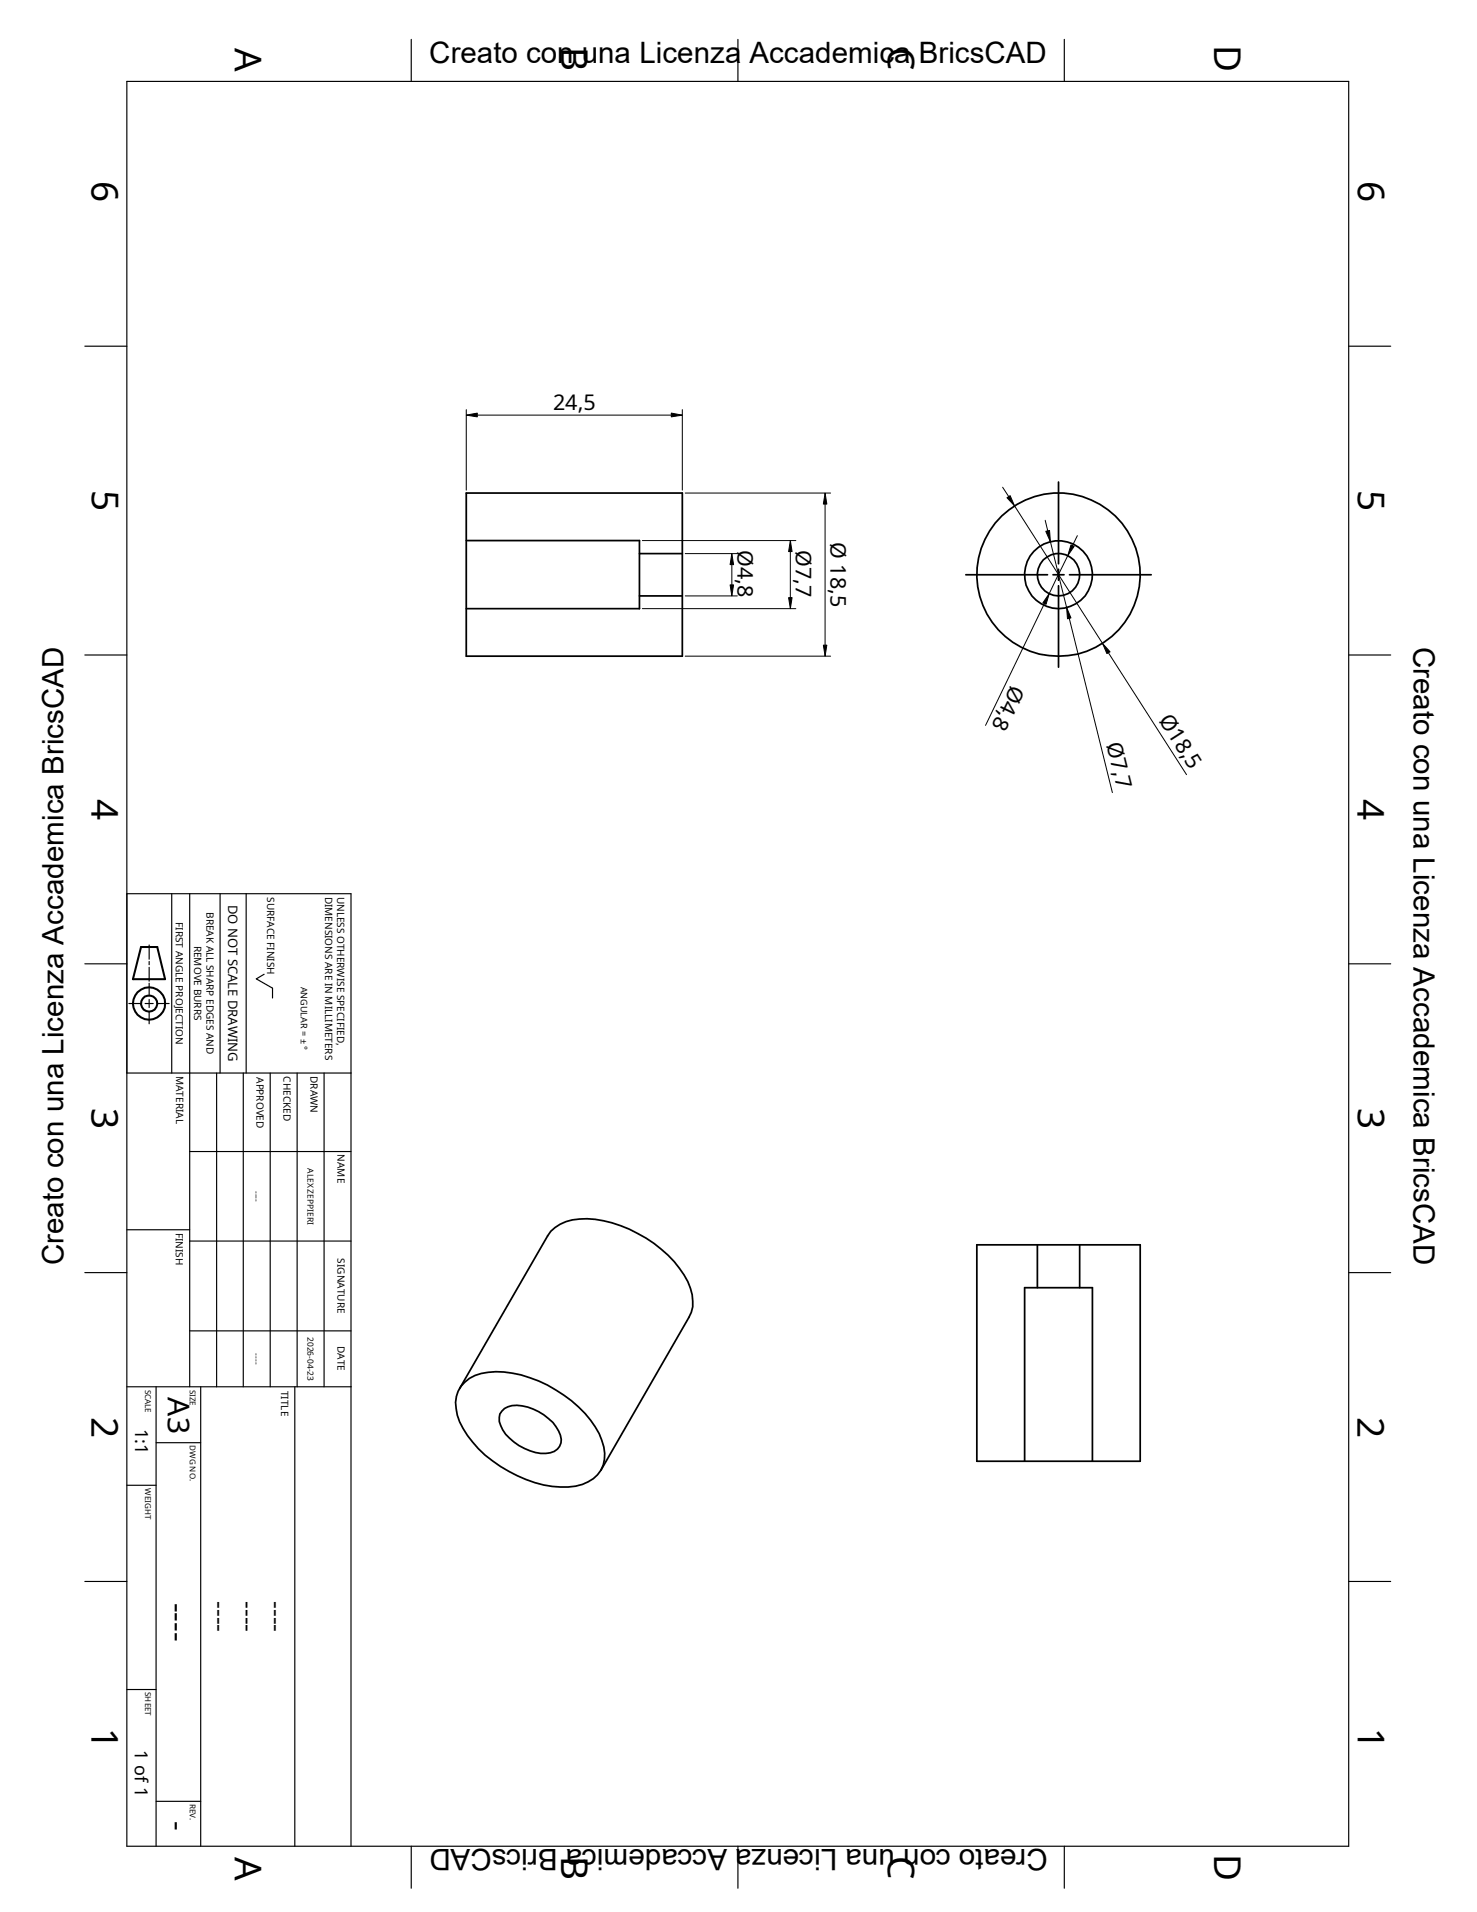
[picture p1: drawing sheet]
<svg xmlns="http://www.w3.org/2000/svg" width="216mm" height="279mm" viewBox="0 0 216 279" stroke-linecap="round" stroke-linejoin="round" font-family="sans-serif">
<g fill="none" stroke="#000" stroke-width=".25">
<path d="M68.2 79h25.3v9.9h-25.3M68.2 72.1h31.5v23.8h-31.5zM154.7 70.4v12M93.5 87.1h6.2M93.5 80.9h6.2M141.2 84h11.9M153.9 84h1.6M154.7 83.2v1.6M154.7 85.6v11.9M156.3 84h12M142.8 181.9h23.9v31.6h-23.9zM151.6 181.9v6.3"/>
<path d="M157.8 181.9v6.3M67.2 202.9l12.9-22.3a5.6 5.6 0 0 1 4.6-2.5 16.8 16.8 0 0 1 9.7 2.8 15.2 15.2 0 0 1 6.5 7.4 5.3 5.3 0 0 1-.2 4.2l-12.9 22.3M67.9 202a7.2 7.2 0 0 1 5.8-1.5 19.2 19.2 0 0 1 13.3 8 6.7 6.7 0 0 1 1.2 5.6 4.9 4.9 0 0 1-4 3.1 15.1 15.1 0 0 1-9.8-2.2 15.4 15.4 0 0 1-7.6-8.2 4.8 4.8 0 0 1 .6-4.2zM73.4 206.2a2.88 2.88 0 0 1 2.9-.8 7.6 7.6 0 0 1 5.4 3.7 2.05 2.05 0 0 1 .1 2.3 2.05 2.05 0 0 1-2 1 7.8 7.8 0 0 1-6.3-3.4 2.31 2.31 0 0 1-.1-2.8zM149.8 213.5v-25.3h9.9v25.3"/>
<circle cx="154.7" cy="84" r="5"/>
<circle cx="154.7" cy="84" r="11.9"/>
<circle cx="154.7" cy="84" r="3.1"/>
</g>
<g fill="none" stroke="#000" stroke-width=".17">
<path d="M18.5 11.9h178.6v257.9h-178.6zM60.1 5.8v6.1M107.9 5.8v6.1M155.6 5.8v6.1M12.4 50.6h6.1M197.1 50.6h6.2M12.4 95.7h6.1M197.1 95.7h6.2M18.5 130.6h32.8v139.2M21.8 138.1v2.1M25.1 130.6v26.2M27.7 130.6v72"/>
<path d="M32.2 130.6v26.2M36 130.6v26.2M12.4 140.8h6.1M18.5 156.8h32.8M18.8 146.6h1.8M21.2 146.6h1.2M21.8 140.5v.5M21.8 141.4v2M21.8 143.7v1.8M21.8 146v1.2M21.8 147.8v1.8M23 146.6h1.7"/>
<path d="M31.7 156.8v45.8M35.6 156.8v45.8M38.6 142.4l-1.1 .6 2.3 1.4v1.4M39.5 156.8v45.8M43.4 156.8v45.8M47.4 156.8v45.8M197.1 140.8h6.2M18.5 179.7h9.2M27.7 168.3h23.6M12.4 186h6.1M27.7 181.4h23.6M27.7 194.5h23.6"/>
<path d="M197.1 186h6.2M18.5 202.6h32.8M18.5 217h4.3M22.8 210.8h6.5M22.8 202.6v67.2M29.3 202.6v67.2M43.1 202.6v67.2M12.4 231.1h6.1M197.1 231.1h6.2M18.5 246.9h4.3M22.8 263.2h6.5M60.1 269.8v6.1"/>
<path d="M107.9 269.8v6.1M155.6 269.8v6.1"/>
</g>
<g fill="none" stroke="#000" stroke-width=".3">
<path d="M20.6 138.4h2.4l1.1 4.7h-4.7z"/>
<circle cx="21.8" cy="146.7" r="2.36"/>
<circle cx="21.8" cy="146.6" r="1.18"/>
</g>
<g fill="none" stroke="#000" stroke-width=".15">
<path d="M68.2 59.9v11.7M99.7 59.9v11.7M69.8 60.7h28.3M93.9 79h22.4M100.2 72.1h21.2M120.6 73.7v20.6M146.6 71.2l.8 1.4M148.3 73.9l12.9 20.1M152.8 76l.4 1.6M153.5 79.2l1.2 4.7 1.4-2.7M157.5 78.3l-.7 1.5M93.9 88.9h22.4"/>
<path d="M100.2 95.9h21.2M100.2 80.9h7.6M100.2 87.1h7.6M107 82.5v3M115.5 80.6v6.7M152.7 88.2l-8.6 17.8M154.7 84l-1.3 2.7M154.7 84l1.2 4.8M156.3 90.3l6.3 25.5M162 95.4l11.4 17.8"/>
</g>
<g fill="#000" stroke="#000" stroke-width=".15">
<path d="M68.2 60.7l1.6-.3v.5z" fill-rule="evenodd"/>
<path d="M98.1 60.4l1.6 .3-1.6 .2z" fill-rule="evenodd"/>
<path d="M120.6 72.1l.3 1.6h-.5z" fill-rule="evenodd"/>
<path d="M147.2 72.7l.5-.3 .6 1.5z" fill-rule="evenodd"/>
<path d="M152.9 77.6l.5-.1 .1 1.7z" fill-rule="evenodd"/>
<path d="M156.5 79.6l.5 .2-.9 1.4z" fill-rule="evenodd"/>
<path d="M106.7 85.5h.5l-.2 1.6z" fill-rule="evenodd"/>
<path d="M107 80.9l.2 1.6h-.5z" fill-rule="evenodd"/>
<path d="M115.3 87.3h.5l-.3 1.6z" fill-rule="evenodd"/>
<path d="M115.5 79l.3 1.6h-.5z" fill-rule="evenodd"/>
<path d="M120.4 94.3h.5l-.3 1.6z" fill-rule="evenodd"/>
<path d="M153.4 86.7l-.5 1.6-.5-.2z" fill-rule="evenodd"/>
<path d="M155.9 88.8l.6 1.5-.5 .1z" fill-rule="evenodd"/>
<path d="M161.2 94l1.1 1.2-.5 .3z" fill-rule="evenodd"/>
</g>
<g font-size="5.4">
<text x="34.3" y="6.9" transform="rotate(90 34.3 6.9)">A</text>
<text x="82" y="6.8" transform="rotate(90 82 6.8)">B</text>
<text x="129.8" y="6.9" transform="rotate(90 129.8 6.9)">C</text>
<text x="177.5" y="6.6" transform="rotate(90 177.5 6.6)">D</text>
<text x="13.4" y="26.5" transform="rotate(90 13.4 26.5)">6</text>
<text x="198.5" y="26.5" transform="rotate(90 198.5 26.5)">6</text>
<text x="13.4" y="71.6" transform="rotate(90 13.4 71.6)">5</text>
<text x="198.5" y="71.6" transform="rotate(90 198.5 71.6)">5</text>
<text x="13.4" y="116.7" transform="rotate(90 13.4 116.7)">4</text>
<text x="198.4" y="116.7" transform="rotate(90 198.4 116.7)">4</text>
<text x="13.4" y="161.9" transform="rotate(90 13.4 161.9)">3</text>
<text x="198.5" y="161.9" transform="rotate(90 198.5 161.9)">3</text>
<text x="13.4" y="207" transform="rotate(90 13.4 207)">2</text>
<text x="198.4" y="207" transform="rotate(90 198.4 207)">2</text>
<text x="13.4" y="252.5" transform="rotate(90 13.4 252.5)">1</text>
<text x="198.5" y="252.5" transform="rotate(90 198.5 252.5)">1</text>
<text x="34.3" y="271.3" transform="rotate(90 34.3 271.3)">A</text>
<text x="82" y="271.1" transform="rotate(90 82 271.1)">B</text>
<text x="129.8" y="271.2" transform="rotate(90 129.8 271.2)">C</text>
<text x="177.5" y="271" transform="rotate(90 177.5 271)">D</text>
</g>
<g font-size="4.4">
<text x="24.5" y="204.2" transform="rotate(90 24.5 204.2)">A3</text>
<text x="24.5" y="234.2" transform="rotate(90 24.5 234.2)">----</text>
<text x="24.5" y="266.2" transform="rotate(90 24.5 266.2)">-</text>
</g>
<g font-size="4.3">
<text x="62.7" y="9.2">Creato con una Licenza Accademica BricsCAD</text>
<text x="206.6" y="94.5" transform="rotate(90 206.6 94.5)">Creato con una Licenza Accademica BricsCAD</text>
<text x="9.3" y="184.9" transform="rotate(-90 9.3 184.9)">Creato con una Licenza Accademica BricsCAD</text>
<text x="153.2" y="270.2" transform="rotate(-180 153.2 270.2)">Creato con una Licenza Accademica BricsCAD</text>
</g>
<g font-size="3.5">
<text x="31" y="234" transform="rotate(90 31 234)">----</text>
<text x="35.1" y="234" transform="rotate(90 35.1 234)">----</text>
<text x="39.2" y="234" transform="rotate(90 39.2 234)">----</text>
</g>
<g font-size="3.1">
<text x="80.9" y="59.9">24,5</text>
<text x="107.8" y="80.3" transform="rotate(90 107.8 80.3)">Ø4,8</text>
<text x="116.3" y="80.3" transform="rotate(90 116.3 80.3)">Ø7,7</text>
<text x="121.4" y="79.2" transform="rotate(90 121.4 79.2)">Ø 18,5</text>
<text x="147.9" y="99.9" transform="rotate(116 147.9 99.9)">Ø4,8</text>
<text x="169.3" y="105.2" transform="rotate(57 169.3 105.2)">Ø18,5</text>
<text x="161.7" y="108.7" transform="rotate(76 161.7 108.7)">Ø7,7</text>
</g>
<g font-size="2.6">
<text x="19.8" y="208.8" transform="rotate(90 19.8 208.8)">1:1</text>
<text x="19.7" y="255.7" transform="rotate(90 19.7 255.7)">1 of 1</text>
</g>
<text font-size="1.9" x="33.4" y="132.3" transform="rotate(90 33.4 132.3)">DO NOT SCALE DRAWING</text>
<g font-size="1.5">
<text x="39.1" y="131.1" transform="rotate(90 39.1 131.1)">SURFACE FINISH</text>
<text x="47.5" y="131" transform="rotate(90 47.5 131)">DIMENSIONS ARE IN MILLIMETERS</text>
<text x="49.3" y="131" transform="rotate(90 49.3 131)">UNLESS OTHERWISE SPECIFIED,</text>
<text x="25.7" y="134.7" transform="rotate(90 25.7 134.7)">FIRST ANGLE PROJECTION</text>
<text x="30.2" y="133.3" transform="rotate(90 30.2 133.3)">BREAK ALL SHARP EDGES AND</text>
<text x="28.4" y="138.2" transform="rotate(90 28.4 138.2)">REMOVE BURRS</text>
<text x="25.7" y="157.2" transform="rotate(90 25.7 157.2)">MATERIAL</text>
<text x="37.5" y="157.4" transform="rotate(90 37.5 157.4)">APPROVED</text>
<text x="41.4" y="157.3" transform="rotate(90 41.4 157.3)">CHECKED</text>
<text x="45.4" y="157.2" transform="rotate(90 45.4 157.2)">DRAWN</text>
<text x="49.3" y="168.7" transform="rotate(90 49.3 168.7)">NAME</text>
<text x="25.7" y="180.2" transform="rotate(90 25.7 180.2)">FINISH</text>
<text x="49.3" y="183.9" transform="rotate(90 49.3 183.9)">SIGNATURE</text>
<text x="49.3" y="196.7" transform="rotate(90 49.3 196.7)">DATE</text>
<text x="41.1" y="203.2" transform="rotate(90 41.1 203.2)">TITLE</text>
</g>
<text font-size="1.3" x="44" y="144.2" transform="rotate(90 44 144.2)">ANGULAR = ± °</text>
<g font-size="1.2">
<text x="45" y="170.7" transform="rotate(90 45 170.7)">ALEX ZEPPIERI</text>
<text x="37.1" y="174" transform="rotate(90 37.1 174)">----</text>
<text x="37.1" y="197.8" transform="rotate(90 37.1 197.8)">----</text>
<text x="45" y="195.4" transform="rotate(90 45 195.4)">2026-04-23</text>
<text x="21.2" y="203.1" transform="rotate(90 21.2 203.1)">SCALE</text>
<text x="27.8" y="203.1" transform="rotate(90 27.8 203.1)">SIZE</text>
<text x="27.8" y="211.2" transform="rotate(90 27.8 211.2)">DWG NO.</text>
<text x="21.2" y="217.5" transform="rotate(90 21.2 217.5)">WEIGHT</text>
<text x="21.2" y="247.3" transform="rotate(90 21.2 247.3)">SHEET</text>
<text x="27.8" y="263.6" transform="rotate(90 27.8 263.6)">REV.</text>
</g>
</svg>
